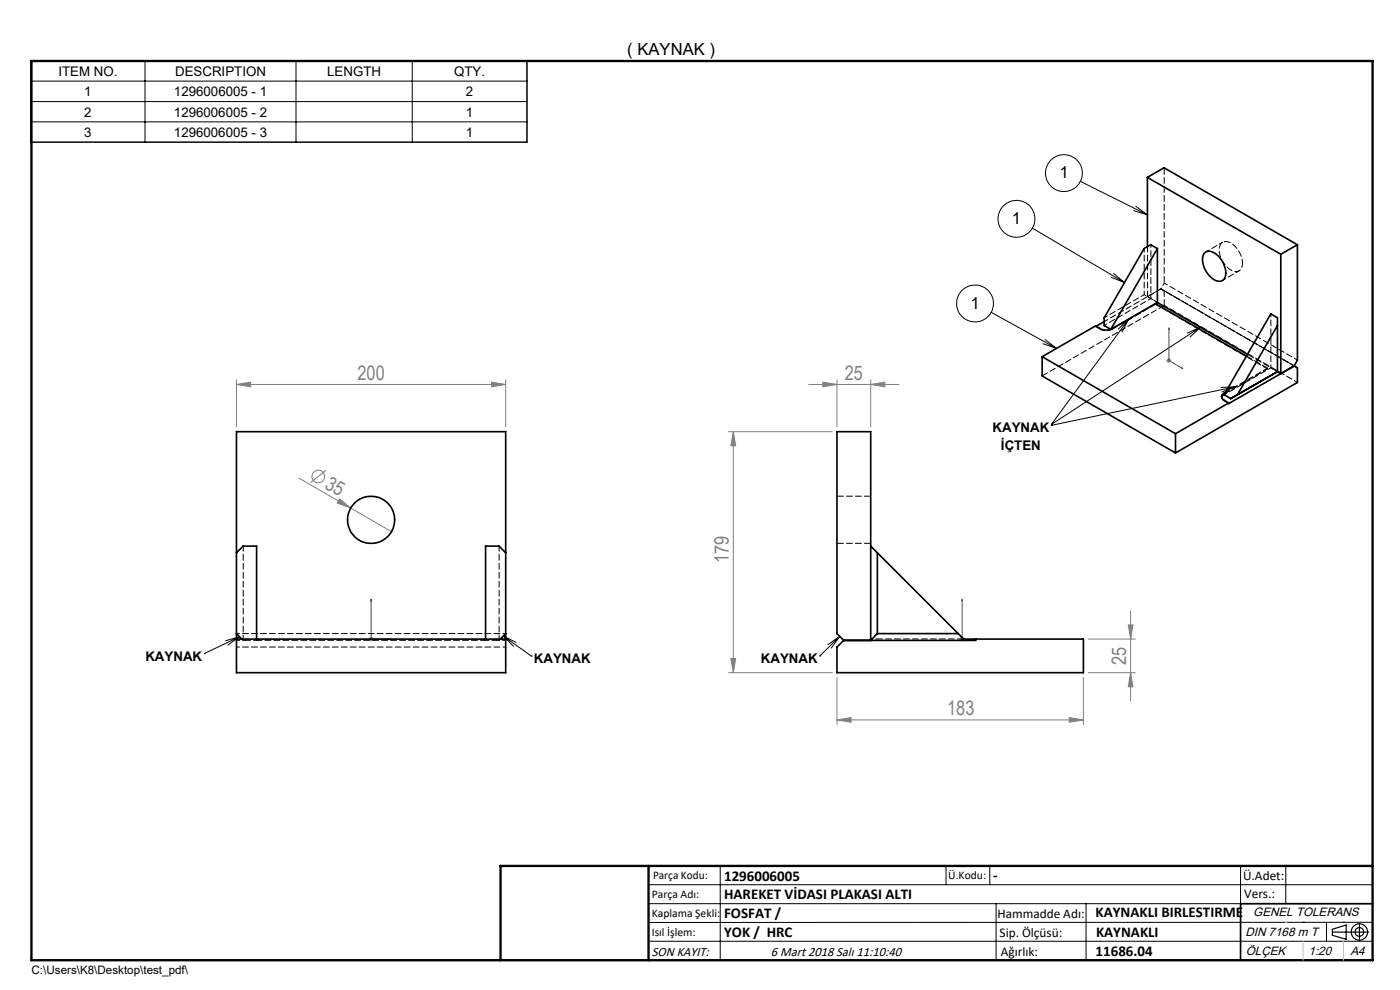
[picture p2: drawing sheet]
<svg xmlns="http://www.w3.org/2000/svg" width="297mm" height="210mm" viewBox="0 0 297 210" stroke-linecap="round" stroke-linejoin="round" font-family="sans-serif">
<g fill="none" stroke="#808080" stroke-width=".21">
<path d="M247.4 76.5h1.1M247.6 76.1l.7 .7M248 76v1M248.3 76.1l-.7 .7M50.2 81.6l3-.5v.9zM50.2 80.6v9.9M50.2 81.6h57.1M69.1 99.8l-3.2 2.6M104.3 81.1l3 .5-3 .4zM107.3 80.6v9.9M154.6 91.6h22M155.6 91.6l.5 3h-1.1z"/>
<path d="M155.6 91.6v51.1M171.6 81.6h19.1M174.6 81.1l3 .5-3 .4zM177.6 80.6v9.9M184.7 81.6l3-.5v.9zM184.7 80.6v9.9M63.5 101.5l10.9 6.3M72 105.8l2.4 2-2.9-1.1zM74.4 107.8l8.6 5M78.2 135.6h1M78.4 135.2l.7 .7M78.7 135.1v1"/>
<path d="M79.1 135.2l-.7 .7M155 139.7h1.1l-.5 3zM203.6 135.6h1M203.8 135.2l.7 .7M204.1 135.1v1M204.5 135.2l-.7 .7M230.9 135.6h9.9M239.4 132.6h.9l-.4 3zM239.9 129.6v19.1M154.6 142.7h22M177.6 152.7l3-.5v1zM177.6 143.7v10"/>
<path d="M177.6 152.7h52.2M226.8 152.2l3 .5-3 .5zM229.8 143.7v10M230.9 142.7h9.9M239.9 142.7l.4 3h-.9z"/>
<circle cx="67.5" cy="101.1" r="1.34"/>
</g>
<g fill="none" stroke="#000" stroke-width=".21">
<path d="M6.5 12.9h105.3v17.3h-105.3zM6.5 17.2h105.3M30.8 12.9v17.3M62.8 12.9v17.3M87.5 12.9v17.3M6.5 21.5h105.3M6.5 25.9h105.3M229.2 38.5l14.2 7.1M219 48.4l19.5 11.5M235.7 58.8l2.8 1.1M236.2 58l2.3 1.9M240.5 44.7l2.9 .9"/>
<path d="M240.9 43.8l2.5 1.8M210.3 66.2l13.8 7.7M221.3 72.9l2.8 1M221.7 72l2.4 1.9M239.4 67.7l-16.3 22.3M239.4 67.7l-1.3 2.7M239.4 67.7l-2.2 2.1M254.7 69.4l-31.6 20.6M254.7 69.4l-2.3 2.1M254.7 69.4l-2.8 1.3M223 90.2h.1M223.1 90h.1"/>
<path d="M262.1 82l-39.1 8.2M262.1 82l-2.9 1.1M262.1 82l-3.1 .2M43.4 138.6h.1M50.8 135.1l-7.4 3.5M50.8 135.1l-2.5 1.7M50.8 135.1l-2.9 .8M106.8 134.9l5.9 4.3M106.8 134.9l2.7 1.4M106.8 134.9l2.1 2.2M112.7 139.2h.1M173.9 139.1h.1"/>
<path d="M178.2 135l-4.3 4.1M178.2 135l-1.8 2.5M178.2 135l-2.6 1.7M137.6 187.7h153.6M137.6 191.7h153.6M137.6 199.7h153.6M152.8 183.7v20M200.7 183.7v4M210 183.7v4M211.3 191.7v12M230.4 191.7v12M263.2 183.7v20"/>
<path d="M272.8 183.7v8M276.4 195.6h.1M281.4 195.6v4.1M285 195.6h.1M291.2 195.6l-153.6 .1"/>
<circle cx="225.7" cy="36.7" r="3.9"/>
<circle cx="215.6" cy="46.4" r="3.9"/>
<circle cx="206.8" cy="64.4" r="3.9"/>
</g>
<g fill="none" stroke="#000" stroke-width=".25">
<path d="M282.6 197.7h7.8M282.6 197.1l3-.9v3l-3-.8zM288.4 195.8v3.8M106.2 203.7h185"/>
<circle cx="288.4" cy="197.7" r="1.74"/>
<circle cx="288.4" cy="197.7" r=".93"/>
</g>
<path d="M248 69.6v.3h-.1zM248 69.6v6.9l2.9 1.7M250.6 78l.3 .2-.3-.1zM78.7 127.1l.1 .4h-.2zM78.7 127.1v8.5h4.3M82.5 135.5l.5 .1-.5 .1zM204.1 135.5v.2zM204.1 127.1v.4v-.4M204.1 135.6h.1M204.1 127.1v8.5" fill="none" stroke="#00f" stroke-width=".21"/>
<path d="M291.2 191.7h-28v12" fill="none" stroke="#000" stroke-width=".35"/>
<path d="M6.7 12.9h284.5v190.8h-284.5zM137.6 183.7v20M291.2 183.7h-185v20" fill="none" stroke="#000" stroke-width=".5"/>
<path d="M276.4 199.7v4M285 199.7v4" fill="none" stroke="#c0c0c0" stroke-width=".21"/>
<path d="M272.8 195.6h.1" fill="none" stroke="#c0c0c0" stroke-width=".25"/>
<g fill="#00f">
<path d="M82.5 135.5l.5 .1-.5 .1zM78.7 127.1l.1 .4h-.2z"/>
<path d="M250.6 78l.3 .2-.3-.1zM248 69.6v.3h-.1z"/>
<path d="M204.1 135.5v.2zM204.1 127.1v.4z"/>
</g>
<g fill="#808080">
<path d="M72 105.8l2.4 2-2.9-1.1z"/>
<path d="M226.8 152.2l3 .5-3 .5zM177.6 152.7l3-.5v1z"/>
<path d="M50.2 81.6l3-.5v.9zM104.3 81.1l3 .5-3 .4zM174.6 81.1l3 .5-3 .4zM184.7 81.6l3-.5v.9z"/>
<path d="M239.9 142.7l.4 3h-.9zM239.4 132.6h.9l-.4 3zM155 139.7h1.1l-.5 3zM155.6 91.6l.5 3h-1.1z"/>
</g>
<g fill="none" stroke="#000" stroke-width=".35">
<path d="M243.4 37.6v14.7M243.4 37.6l28.3 16.3M243.4 37.6l3.5-2 28.3 16.3M242.7 52.7l1.4-.8 1.4 .8-9.8 17.1-1.5-.7v-1.7zM245.5 52.7v11.5M255.4 53.8a1.78 1.78 0 0 1 2.7 .2 4.9 4.9 0 0 1 1.7 4.9 1.64 1.64 0 0 1-2.7 .1 4.6 4.6 0 0 1-1.7-5.2zM271.7 53.9v25.4l-.7-.5M275.2 51.9v24.5l-.7 1.2M275.2 51.9l-3.5 2M221.1 75.7v4.1l28.3 16.3M221.1 75.7l28.3 16.3M234.2 68.2l-1.6 1"/>
<path d="M245.1 64.4l-9.2 5.3a2.7 2.7 0 0 1-2.5 0l-1-.6-11.3 6.6M245.1 64.4l19.3 11.2M245.5 64.2l19.2 11M245.5 64.2l-.4 .2M269.6 66.6l1.4 .8v11.4l-9.9 5.8-1.4-.9zM271 78.8h.1M271 69.1l-8.5 14.6M274.5 77.6l.7 .4v3.1l-25.8 15M274.5 77.6l-13.8 8v-.1M50.2 91.6h57.1v51.1h-57.1zM249.4 92v4.1M259.7 83.4a.78 .78 0 0 0-.5 .8 .78 .78 0 0 0 .5 .7l1 .6"/>
<path d="M259.7 83.6l-.5 .6M259.7 83.4v.2M259.8 83.5l-.1 .1M260 83.2l-.3 .2M260.7 85.5l-11.3 6.5M50.2 117.3l1.4-1.5h2.8v19.8M107.3 117.3l-1.4-1.5h-2.9v19.8M184.7 115.8l1.4 1.5M186.1 117.3l18.6 18.5M186.1 117.3v17.1M50.2 135.6h57.1M50.2 134.4l1.1 1.2"/>
<path d="M107.3 134.4l-1.1 1.2M186.1 134.4l-1.4 1.4v-44.2h-7.1v42.8l1.4 1.4M186.1 134.4h17.2M204.4 135.6h2.6M207 135.6h22.8v7.1h-52.2v-5.4l1.4-1.5M207 135.6v.2h-28"/>
<circle cx="78.7" cy="110.3" r="5"/>
</g>
<path d="M232.4 69.3l1 .6M234.2 69l9.9-5.7M244.1 63.3v-11.4M269.6 78v-11.4M259.7 85l1 .6M259.7 83.7l9.9-5.7M50.2 135.8h2M50.2 137.3h57.1M105.3 135.8h2M107.3 134.4h-57.1" fill="none" stroke="#000" stroke-width=".21" stroke-dasharray="1.3 .6" stroke-dashoffset=".6"/>
<g fill="none" stroke="#000" stroke-width=".21" stroke-dasharray="1.3 .6">
<path d="M221.1 79.7l25.9-14.9M232.4 69.3v-.2M232.6 69.2l-.2 .1M233.4 69.9v-.2M235.7 69.9l-.1-.1M235.7 69.8v.1M235.9 69.9v-.2M245.1 64.5v-.1M246.3 61.3l-2.9 1.6M247 64.8v-3.1M264.4 75.5l4.5 2.6M268.9 78.3v-.2"/>
<path d="M259.2 84.1v.2M259.7 85v-.1M51.3 135.5l.3 .3M52.2 135.8v-.3M54.5 135.5v.3M54.7 135.8v-.3M102.7 135.8v-.3M103 135.5v.3M105.3 135.8v-.3M105.9 135.8l.3-.3M185.9 135.8v-.3M204.4 135.8v-.3"/>
</g>
<path d="M233.4 69.9a2.81 2.81 0 0 0 2.5 0M245.1 64.5l23.8 13.8M268.9 78.1l-8.9 5.1M52.2 135.8h2.5M102.7 135.8h2.6" fill="none" stroke="#000" stroke-width=".21" stroke-dasharray="1.3 .6" stroke-dashoffset=".3"/>
<path d="M263.6 55.8a1.54 1.54 0 0 1-.8 1.7 1.54 1.54 0 0 1-1.8-.3 4.9 4.9 0 0 1-2.1-5.2 1.67 1.67 0 0 1 2.7-.1 5.5 5.5 0 0 1 2 3.9M243.4 62.9l2.2 1.2M246.3 61.3l-12.1 6.9M246.3 61.3l.7 .4M54.7 135.8h48" fill="none" stroke="#000" stroke-width=".21" stroke-dasharray="1.3 .6" stroke-dashoffset=".4"/>
<path d="M268.9 78.3l-9.1 5.2M105.9 115.8v20M51.6 135.8v-20" fill="none" stroke="#000" stroke-width=".21" stroke-dasharray="1.3 .6" stroke-dashoffset=".2"/>
<path d="M242.7 52.7v9.8M259.3 59.5l3.6-2.1M259.4 51.4l-3.6 2M242.7 62.5l-8.5 4.9M246.3 61.3l28.3 16.3M247 61.7l28.3 16.3M274.6 77.6l-28.3-16.3M275.3 76.4l-28.3-16.3M259.2 84.2l.1 .5 .4 .3M275.3 81.1l-28.3-16.3" fill="none" stroke="#000" stroke-width=".21" stroke-dasharray="1.3 .6" stroke-dashoffset=".5"/>
<path d="M243.4 52.3v10.6M235.9 69.9l9.2-5.4" fill="none" stroke="#000" stroke-width=".21" stroke-dasharray="1.3 .6" stroke-dashoffset=".1"/>
<path d="M247 60.1v-24.5M264.7 75.2l6.3 3.6" fill="none" stroke="#000" stroke-width=".21" stroke-dasharray="1.3 .6" stroke-dashoffset="-.2"/>
<path d="M247 60.1l-.7 1.2" fill="none" stroke="#000" stroke-width=".21" stroke-dasharray="1.3 .6" stroke-dashoffset=".7"/>
<path d="M242.7 62.5l1.4 .8M245.6 64.1l-1.5-.8M269.6 78l1.4 .8" fill="none" stroke="#000" stroke-width=".21" stroke-dasharray="1.3 .6" stroke-dashoffset=".8"/>
<path d="M235.7 69.9l9.4-5.5M177.6 115.3h7.1M184.7 105.3h-7.1M204.4 135.5h-18.5" fill="none" stroke="#000" stroke-width=".21" stroke-dasharray="1.3 .6" stroke-dashoffset="-.1"/>
<g font-size="4.2" fill="#808080">
<text x="75.9" y="80.6">200</text>
<text x="179.2" y="80.6">25</text>
<text x="68.7" y="103.4" transform="rotate(30 68.7 103.4)">35</text>
<text x="154.6" y="119.5" transform="rotate(-90 154.6 119.5)">179</text>
<text x="238.9" y="141" transform="rotate(-90 238.9 141)">25</text>
<text x="200.9" y="151.7">183</text>
</g>
<g font-size="3.5">
<text x="133.1" y="11.6">( KAYNAK )</text>
<text x="224.7" y="37.9">1</text>
<text x="214.7" y="47.5">1</text>
<text x="205.9" y="65.5">1</text>
</g>
<g font-size="3.2">
<text x="153.6" y="186.8">1296006005</text>
<text x="153.6" y="190.8">HAREKET VİDASI PLAKASI ALTI</text>
<text x="210.7" y="186.6">-</text>
<text x="153.6" y="194.8">FOSFAT /</text>
<text x="232.4" y="194.5">KAYNAKLI BIRLESTIRME</text>
<text x="153.6" y="198.8">YOK / HRC</text>
<text x="232.4" y="202.8">11686.04</text>
<text x="232.5" y="198.8">KAYNAKLI</text>
</g>
<g font-size="2.8">
<text x="12.4" y="16.1">ITEM NO.</text>
<text x="37.1" y="16.1">DESCRIPTION</text>
<text x="69.4" y="16.1">LENGTH</text>
<text x="96.4" y="16.1">QTY.</text>
<text x="17.9" y="20.4">1</text>
<text x="36.9" y="20.4">1296006005 - 1</text>
<text x="98.9" y="20.4">2</text>
<text x="17.9" y="29">3</text>
<text x="17.9" y="24.7">2</text>
<text x="36.9" y="29">1296006005 - 3</text>
<text x="36.9" y="24.7">1296006005 - 2</text>
<text x="98.9" y="29">1</text>
<text x="98.9" y="24.7">1</text>
<text x="210.6" y="91.5">KAYNAK</text>
<text x="212.4" y="95.4">İÇTEN</text>
<text x="30.8" y="140.2">KAYNAK</text>
<text x="113.3" y="140.7">KAYNAK</text>
<text x="161.4" y="140.6">KAYNAK</text>
<text x="263.7" y="186.7">Ü.Adet:</text>
<text x="263.9" y="190.5">Vers.:</text>
<text x="211.6" y="194.8">Hammadde Adı:</text>
<text x="138.3" y="202.8">SON KAYIT:</text>
<text x="163.6" y="202.8">6 Mart 2018 Salı 11:10:40</text>
<text x="212.1" y="198.7">Sip. Ölçüsü:</text>
<text x="212.3" y="202.7">Ağırlık:</text>
</g>
<g font-size="2.6">
<text x="265.9" y="194.4">GENEL TOLERANS</text>
<text x="264.2" y="198.5">DIN 7168 m T</text>
<text x="264.3" y="202.6">ÖLÇEK</text>
<text x="277.6" y="202.6">1:20</text>
<text x="286.5" y="202.6">A4</text>
</g>
<g font-size="2.5">
<text x="138.3" y="190.5">Parça Adı:</text>
<text x="138.5" y="186.5">Parça Kodu:</text>
<text x="201.2" y="186.5">Ü.Kodu:</text>
<text x="138.3" y="194.5">Kaplama Şekli:</text>
<text x="138.3" y="198.6">Isıl İşlem:</text>
<text x="6.7" y="206.7">C:\Users\K8\Desktop\test_pdf\</text>
</g>
</svg>
